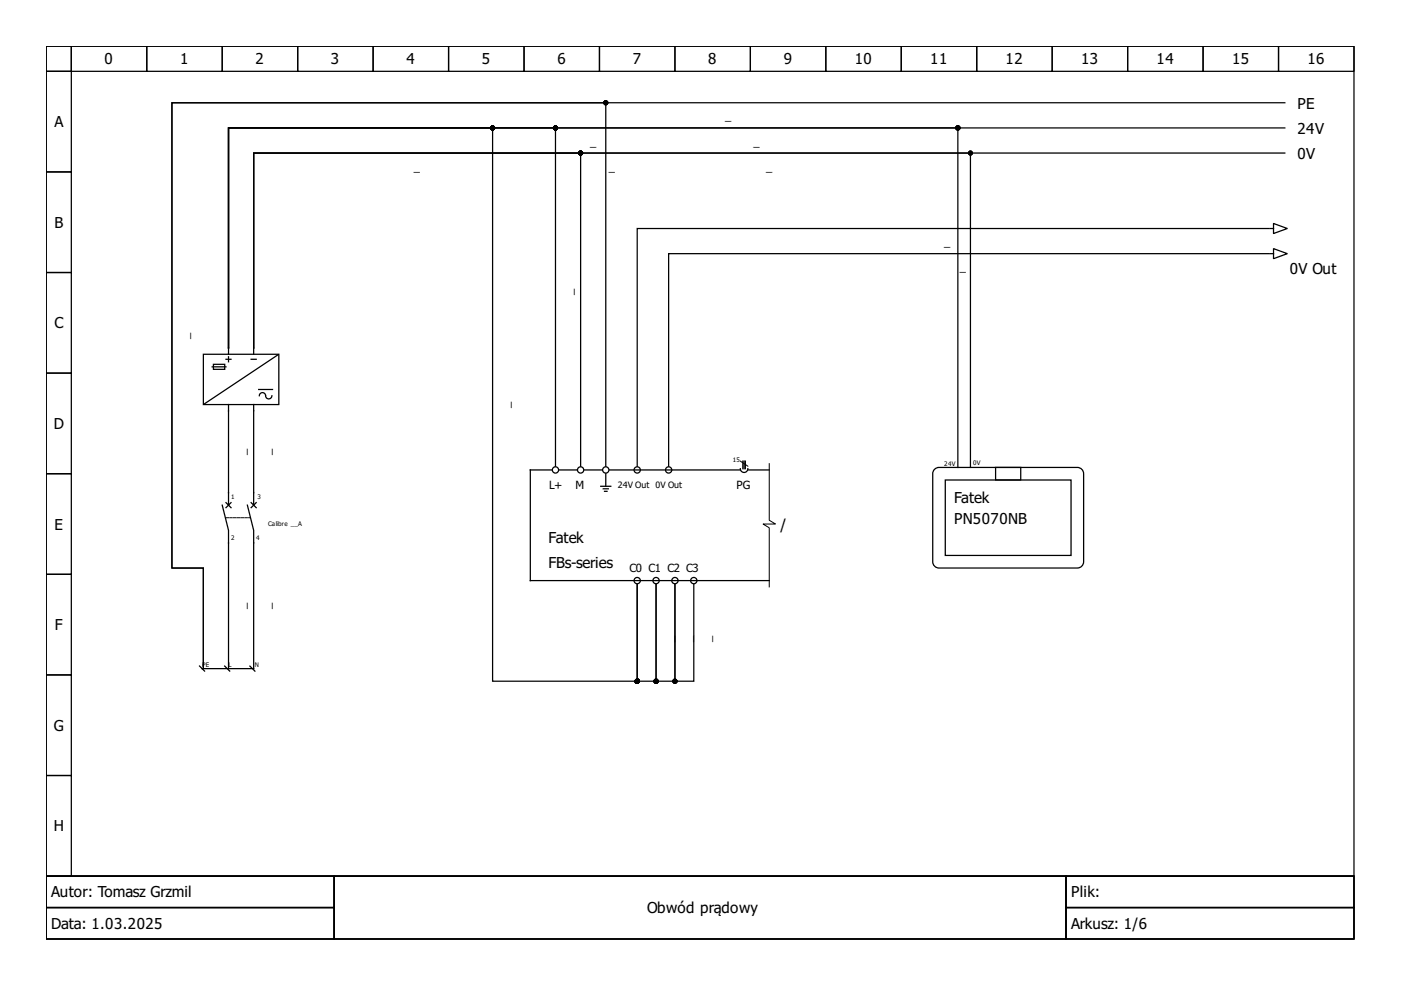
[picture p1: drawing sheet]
<svg xmlns="http://www.w3.org/2000/svg" width="297mm" height="210mm" viewBox="0 0 297 210" stroke-linecap="round" stroke-linejoin="round" font-family="sans-serif">
<g fill="none" stroke="#000" stroke-width=".27">
<path d="M9.8 9.8h277.3v176h-277.3zM9.8 9.8h5.3v5.3h-5.3zM9.8 15.1h5.3v21.4h-5.3zM15.1 9.8h16v5.3h-16zM31.1 9.8h16v5.3h-16zM47.1 9.8h16v5.3h-16zM63.1 9.8h16v5.3h-16zM79.1 9.8h16v5.3h-16zM95.1 9.8h16v5.3h-16zM111.1 9.8h16v5.3h-16zM127.1 9.8h16v5.3h-16zM143.1 9.8h16v5.3h-16z"/>
<path d="M159.1 9.8h16v5.3h-16zM175.1 9.8h16v5.3h-16zM191.1 9.8h16v5.3h-16zM207.1 9.8h16v5.3h-16zM223.1 9.8h16v5.3h-16zM239.1 9.8h16v5.3h-16zM255.1 9.8h16v5.3h-16zM271.1 9.8h16v5.3h-16zM9.8 36.5h5.3v21.3h-5.3zM272.4 21.8h-235.9v98.6h6.6v21.4v-21.4h-6.6v-98.6h91.9v77M272.4 27.1h-224v46.7M272.4 32.5h-218.6v41.3"/>
<path d="M9.8 57.8h5.3v21.3h-5.3zM268.9 48.4h-133.8v50.4M268.9 53.8h-127.1v45M269.2 48.4h.8M269.2 53.8h.8M270 47.4l2.9 1-2.9 1.1zM270 52.7l2.9 1.1-2.9 1zM9.8 79.1h5.3v21.3h-5.3zM43.1 75.1h16v10.7h-16zM45 77.8h2.9M45.2 77.2h2.4v1.1h-2.4zM47.9 76.2h1.1"/>
<path d="M48.4 73.8v1.3M48.4 75.6v1.1M48.4 73.8v-46.7h56v117.3h30.7v-20.5v20.5h4v-20.5v20.5h4v-20.5v20.5h4v-20.5M48.4 73.8v-46.7h154.7v72M48.4 73.8v-46.7h69.4v71.7M53.2 76.2h1.1M53.8 73.8v1.3M53.8 73.8v-41.3h152v66.6M53.8 73.8v-41.3h69.3v66.3M59 75.2l-15.8 10.5M48.4 85.8v21.3M53.8 85.8v21.3"/>
<path d="M54.8 82.6h3M56.3 83.9a.67 .67 0 0 0-.7-.7 .67 .67 0 0 0-.6 .7M57.6 83.9a.67 .67 0 0 1-.6 .7 .67 .67 0 0 1-.7-.6M117 99.6h-4.6v23.5h50.7M118.6 99.6h3.7M123.9 99.6h3.7M129.2 99.6h27.8M157 99.4a.8 .8 0 0 0 .8 .8 .8 .8 0 0 0 .8-.8M157.5 97.8v1.6M157.8 97.8v1.6M158 97.8v1.6M158.6 99.6h4.5"/>
<path d="M198 99.7l.7-.5 .4-.1h29.3a1.33 1.33 0 0 1 1.3 1.3v18.7a1.33 1.33 0 0 1-1.3 1.3h-29.3a1.33 1.33 0 0 1-1.3-1.3v-18.7zM211.1 99.1h5.3v2.7h-5.3zM9.8 100.4h5.3v21.4h-5.3zM47.1 107.1l1.3 5.3v29.4M47.9 106.6l1.1 1M49 106.6l-1.1 1M52.4 107.1l1.4 5.3v29.4h-10.9M53.2 106.6l1.1 1M54.3 106.6l-1.1 1M127.4 103.1h2.1M127.9 103.6h1.1M128.2 104.2h.5"/>
<path d="M128.4 100.4v2.7M200.4 101.8h26.7v16h-26.7zM9.8 121.8h5.3v21.3h-5.3zM9.8 143.1h5.3v21.3h-5.3zM42.3 141.2l1.1 1.1M47.6 141.2l1.1 1.1M53 141.2l1 1.1M9.8 164.4h5.3v21.4h-5.3zM9.8 185.8h277.3v13.3h-277.3zM9.8 185.8h61v6.6h-61zM9.8 192.4h61v6.7h-61zM70.8 185.8h155.2v13.3h-155.2z"/>
<path d="M226 185.8h61.1v6.6h-61.1zM226 192.4h61.1v6.7h-61.1z"/>
<circle cx="117.8" cy="99.6" r=".67"/>
<circle cx="123.1" cy="99.6" r=".67"/>
<circle cx="128.4" cy="99.6" r=".67"/>
<circle cx="135.1" cy="99.6" r=".67"/>
<circle cx="141.8" cy="99.6" r=".67"/>
<circle cx="135.1" cy="123.1" r=".67"/>
<circle cx="139.1" cy="123.1" r=".67"/>
<circle cx="143.1" cy="123.1" r=".67"/>
<circle cx="147.1" cy="123.1" r=".67"/>
</g>
<path d="M157 97.8l1.6 1M163.1 98.3v12l1.3 .8h-2.6l1.3 .8v12.5" fill="none" stroke="#000" stroke-width=".21"/>
<path d="M47.9 109.8h5.1" fill="none" stroke="#000" stroke-width=".21" stroke-dasharray=".5 .3"/>
<g fill="#000" stroke="#000" stroke-width=".27">
<circle cx="104.4" cy="27.1" r=".4"/>
<circle cx="117.8" cy="27.1" r=".4"/>
<circle cx="123.1" cy="32.5" r=".4"/>
<circle cx="128.4" cy="21.8" r=".4"/>
<circle cx="203.1" cy="27.1" r=".4"/>
<circle cx="205.8" cy="32.5" r=".4"/>
<circle cx="135.1" cy="144.4" r=".4"/>
<circle cx="139.1" cy="144.4" r=".4"/>
<circle cx="143.1" cy="144.4" r=".4"/>
</g>
<g font-size="3.2">
<text x="22.2" y="13.7">0</text>
<text x="38.2" y="13.7">1</text>
<text x="54.2" y="13.7">2</text>
<text x="70.2" y="13.7">3</text>
<text x="86.2" y="13.7">4</text>
<text x="102.2" y="13.7">5</text>
<text x="118.2" y="13.7">6</text>
<text x="134.2" y="13.7">7</text>
<text x="150.2" y="13.7">8</text>
<text x="166.2" y="13.7">9</text>
<text x="181.2" y="13.7">10</text>
<text x="197.2" y="13.7">11</text>
<text x="213.2" y="13.7">12</text>
<text x="229.2" y="13.7">13</text>
<text x="245.2" y="13.7">14</text>
<text x="261.2" y="13.7">15</text>
<text x="277.2" y="13.7">16</text>
<text x="275.1" y="23.1">PE</text>
<text x="11.5" y="27">A</text>
<text x="275.1" y="28.5">24V</text>
<text x="275.1" y="33.8">0V</text>
<text x="11.5" y="48.3">B</text>
<text x="273.5" y="58">0V Out</text>
<text x="11.5" y="69.6">C</text>
<text x="11.4" y="91">D</text>
<text x="202.3" y="106.6">Fatek</text>
<text x="11.5" y="112.3">E</text>
<text x="165.5" y="112.3">/</text>
<text x="202.3" y="111.1">PN5070NB</text>
<text x="116.3" y="115.1">Fatek</text>
<text x="116.3" y="120.4">FBs-series</text>
<text x="11.7" y="133.6">F</text>
<text x="11.4" y="155">G</text>
<text x="11.4" y="176.3">H</text>
<text x="10.9" y="190.3">Autor: Tomasz Grzmil</text>
<text x="227.1" y="190.3">Plik:</text>
<text x="10.9" y="197">Data: 1.03.2025</text>
<text x="137.2" y="193.6">Obwód prądowy</text>
<text x="227.1" y="197">Arkusz: 1/6</text>
</g>
<g font-size="2.4">
<text x="153.8" y="25.5">_</text>
<text x="125.1" y="30.9">_</text>
<text x="159.8" y="30.9">_</text>
<text x="87.8" y="36.2">_</text>
<text x="129.1" y="36.2">_</text>
<text x="162.4" y="36.2">_</text>
<text x="200.2" y="52.2">_</text>
<text x="203.5" y="57.5">_</text>
<text x="121.5" y="62.4" transform="rotate(-90 121.5 62.4)">_</text>
<text x="40.2" y="71.8" transform="rotate(-90 40.2 71.8)">_</text>
<text x="108.2" y="86.4" transform="rotate(-90 108.2 86.4)">_</text>
<text x="52.2" y="96.4" transform="rotate(-90 52.2 96.4)">_</text>
<text x="57.5" y="96.4" transform="rotate(-90 57.5 96.4)">_</text>
<text x="116.4" y="103.8">L+</text>
<text x="122" y="103.8">M</text>
<text x="156.2" y="103.8">PG</text>
<text x="133.5" y="121.2">C0 C1 C2 C3</text>
<text x="52.2" y="129.1" transform="rotate(-90 52.2 129.1)">_</text>
<text x="57.5" y="129.1" transform="rotate(-90 57.5 129.1)">_</text>
<text x="142.8" y="136" transform="rotate(-90 142.8 136)">_</text>
<text x="146.8" y="136" transform="rotate(-90 146.8 136)">_</text>
<text x="150.8" y="136" transform="rotate(-90 150.8 136)">_</text>
</g>
<text font-size="1.9" x="131" y="103.4">24V Out 0V Out</text>
<g font-size="1.3">
<text x="155.4" y="98">15</text>
<text x="200.2" y="98.8">24V</text>
<text x="206.3" y="98.7">0V</text>
<text x="49" y="105.8">1</text>
<text x="54.6" y="105.8">3</text>
<text x="56.8" y="111.5">Calibre __A</text>
<text x="49" y="114.6">2</text>
<text x="54.3" y="114.6">4</text>
<text x="42.9" y="141.5">PE</text>
<text x="48.4" y="141.5">L</text>
<text x="54" y="141.5">N</text>
</g>
</svg>
